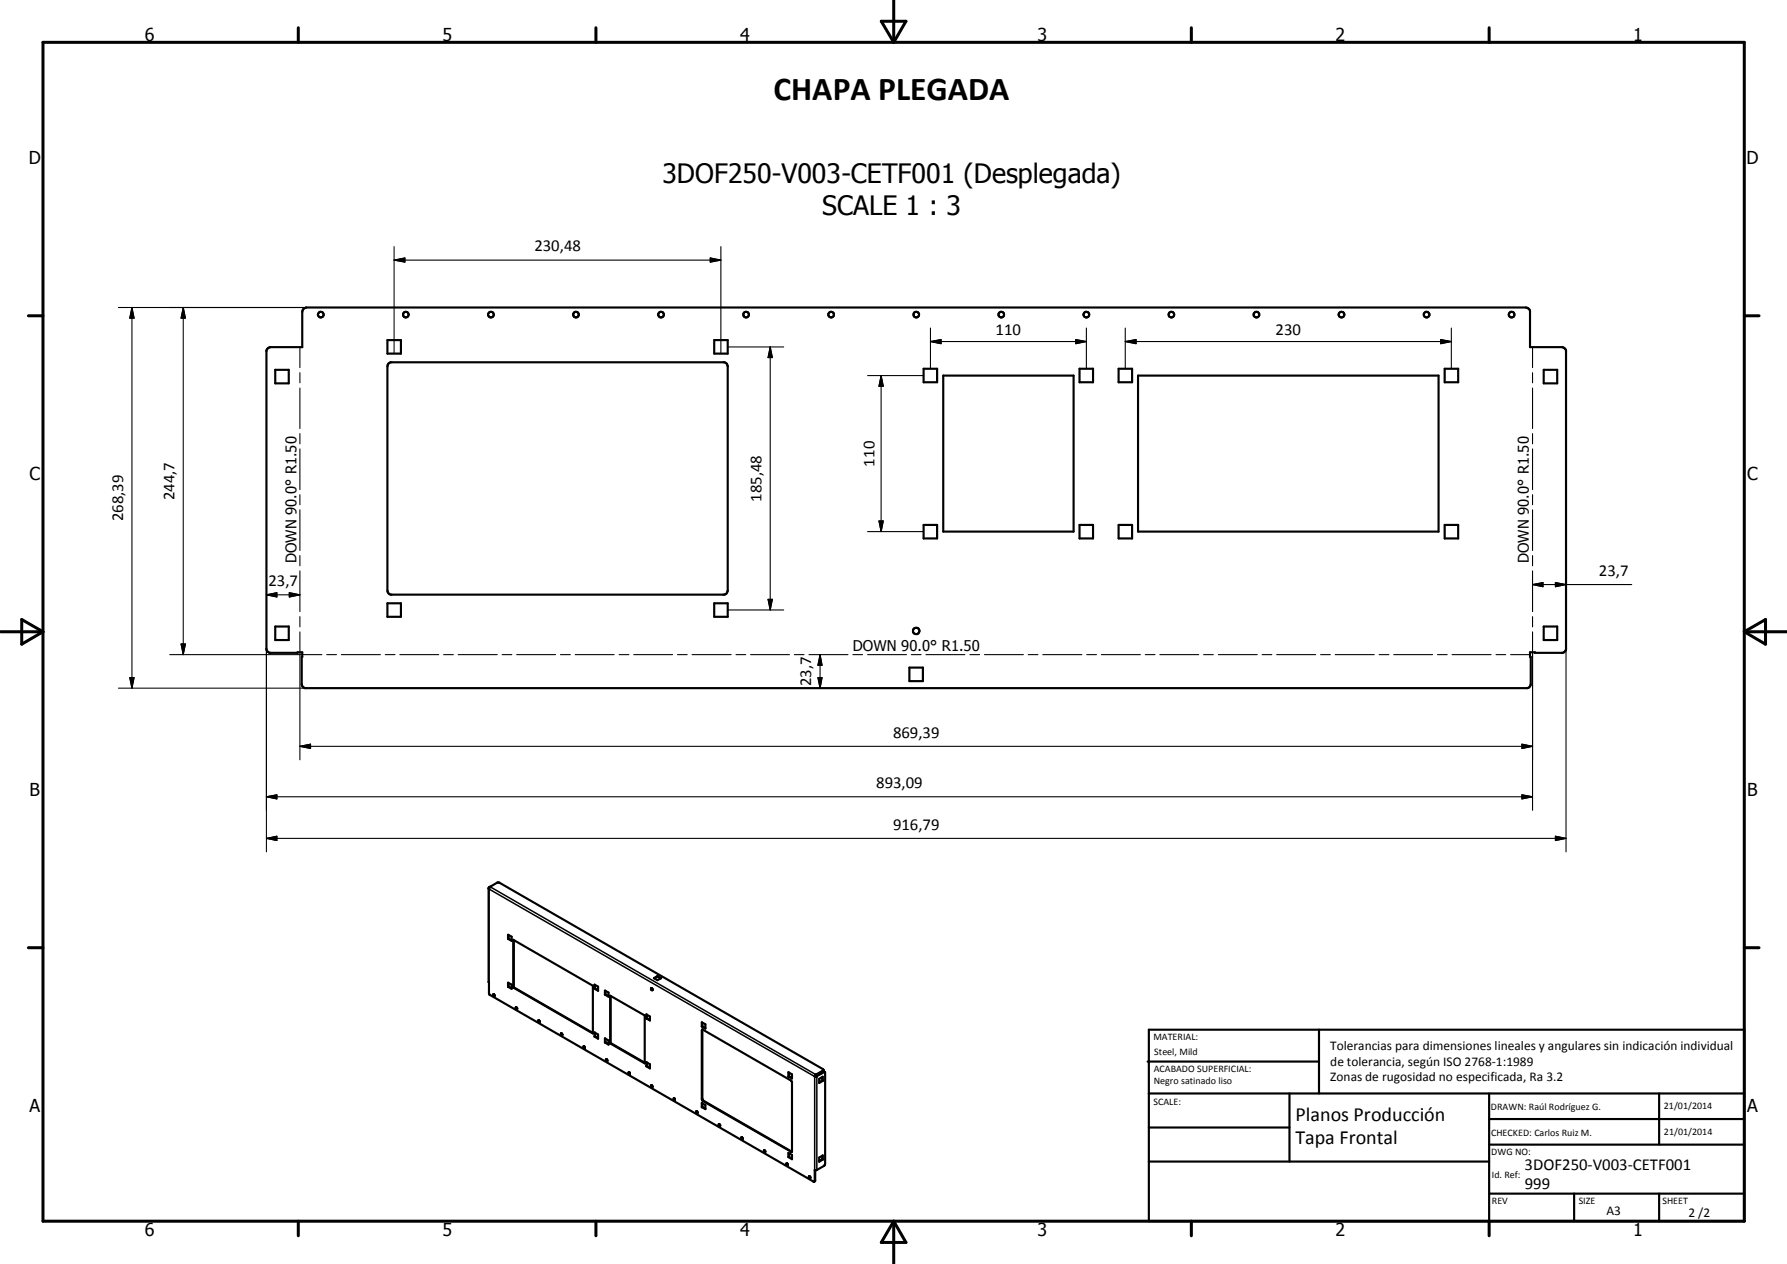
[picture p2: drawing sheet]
<svg xmlns="http://www.w3.org/2000/svg" width="420mm" height="297mm" viewBox="0 0 420 297" stroke-linecap="round" stroke-linejoin="round" font-family="sans-serif">
<g fill="none" stroke="#000" stroke-width=".51">
<path d="M71.3 72.6l.8-.3h286.9l.5 .3 .2 .5v8.5h7.5l.8 .4 .2 .4v70.3l-.2 .3-.6 .4-7.7-.1v1.1h.2v6.3a1.03 1.03 0 0 1-.8 1h-287.4l-.4-.2-.4-.5 .2-7.7-7.7 .1-.5-.4-.3-.3v-70.3l.3-.4 .7-.4h7.5v-8.3zM91.1 79.9h3.2v3.2h-3.2zM167.9 79.9h3.2v3.2h-3.2zM64.7 86.9h3.2v3.2h-3.2zM91.3 85.5l.6-.4 78.6 .1a.87 .87 0 0 1 .6 .9v52.7l-.4 .8-.4 .1h-78.4l-.6-.3-.2-.6v-52.7zM217.2 86.7h3.1v3.1h-3.1zM221.8 88.3h30.6v36.6h-30.6zM253.8 86.7h3.2v3.1h-3.2zM263 86.7h3.2v3.1h-3.2zM267.6 88.3h70.6v36.6h-70.6zM339.7 86.7h3.1v3.1h-3.1zM363 86.9h3.1v3.2h-3.1z"/>
<path d="M217.2 123.4h3.1v3.1h-3.1zM253.8 123.4h3.2v3.1h-3.2zM263 123.4h3.2v3.1h-3.2zM339.7 123.4h3.1v3.1h-3.1zM64.7 147.2h3.2v3.2h-3.2zM91.1 141.8h3.2v3.1h-3.2zM167.9 141.8h3.2v3.1h-3.2zM213.8 156.9h3.2v3.2h-3.2zM363 147.2h3.1v3.2h-3.1zM115 208.6l-.1 22.2 .1 2.6 .1 .4 76.4 43.9M115 208.5v.1M115 208.5l.1 .1"/>
<path d="M115 208.6h.1M115.1 208.6l-.1 .3-.1-.1M115.2 208.4l1.7-1h.5l76.2 44M115.2 208.4l-.2 .1M115.2 208.4l-.1 .2M115.2 208.4h.1M119.5 219.7l.8 .4v1l-.8-.5zM119.6 219.8v.8M116 233.7l.3 .1v.3l-.3-.1zM116.1 233.6l.2 .4M119.5 230.9l.8 .5v1l-.8-.5zM119.6 231.8l-.1 .1"/>
<path d="M119.6 231v.8M119.6 231.8l.7 .4M119.6 220.6h-.1M119.6 220.6l.7 .4M120.7 220.9l18.7 10.7v11.3l-18.7-10.8zM120.8 232l-.1 .1M120.8 220.9v11.1M120.8 232l18.6 10.7M121.3 236.7l.3 .2v.3l-.3-.2zM121.4 236.7l.2 .4M126.7 239.8l-.1 .2 .2 .2 .1-.1M126.7 239.8l.2 .3"/>
<path d="M139.8 231.4l.8 .5v.9l-.8-.5zM139.9 232.3h-.1M139.9 231.4v.9M139.9 232.3l.7 .4M142.2 232.8l.9 .5v.9l-.9-.5zM142.4 233.7h-.2M142.4 232.8v.9M142.4 233.7l.7 .4M143.5 234l8.1 4.6v11.3l-8.1-4.7zM143.6 234.1v11M152 238.4l.8 .5v.9l-.8-.4zM152.1 238.4v.9"/>
<path d="M152.1 239.3l-.1 .1M152.1 239.3l.7 .4M153.2 232.2l.2 .5M153.2 232.2l-.1 .4 .3 .1M153.7 229.9l.9-.5 .8 .5-.8 .4zM154.6 229.5l-.7 .4M154.6 229.4v.1M154.6 229.5l.7 .4M131.9 242.8v.2l.2 .2M131.9 242.8l.3 .4M132 242.8l.2 .4M132.1 243.2h.1"/>
<path d="M132.2 243.2h.1M137.2 245.9l.3 .1v.3l-.3-.1zM137.3 245.9l.2 .4M139.8 242.6l.8 .5v1l-.8-.5zM139.9 242.7v.8M139.9 243.5l-.1 .1M139.9 243.5l.7 .4M142.2 244l.9 .5v1l-.9-.5zM142.4 244.1v.8M142.4 244.9l-.2 .1M142.4 244.9l.7 .4M142.5 249h.2l.1 .3h-.3z"/>
<path d="M142.6 248.9l.2 .4M143.6 245.1l-.1 .1M143.6 245.1l8 4.6M147.9 252l.2 .3M147.9 252l-.1 .2 .3 .1M152 249.6l.8 .5v1l-.8-.5zM152.1 250.5l-.1 .1M152.1 249.7v.8M152.1 250.5l.7 .4M153.1 255.1l.1-.1 .2 .4h-.2zM153.2 255l.2 .4M158.4 258.1l.3 .1v.3l-.3-.1z"/>
<path d="M158.5 258.1l.2 .3M165 240.2l.9 .5v1l-.9-.5zM165 259.2l.9 .5v.9l-.9-.4zM165.1 242v16.6l20.9 12.1 .2-.1M165.1 242l20.9 12 .2 .3v16.3M165.1 242l.1 16.5 21 12.1M165.1 240.3v.9M165.1 259.3v.8M165.1 241.2l.8 .4M165.1 241.2h-.1M185.4 252l.8 .5v.9l-.8-.4zM185.5 252.1v.8"/>
<path d="M185.5 252.9l.7 .4M185.5 252.9l-.1 .1M191.5 253h.6M191.7 252.9h.2M191.7 252.9l-.2 .1M191.8 252.6v.1M191.8 252.5l-.3 .5M191.8 252.5h.1M191.8 252.5v.1M191.8 252.6l-.1 .3M191.8 252.5v.2M191.9 252.9h.1"/>
<path d="M191.9 252.9l.2 .1M191.9 252.9h.2M192.1 252.9v.1M192.6 253.5l.9-.5v1l-.9 .5zM193.3 253.1v.8M193.3 253.9l.2 .1M193.3 253.9l-.7 .4M193.6 251.4l-.1 .3-1.7 1M193.6 251.4l-1.8 1.1M193.9 251.9l.1 21.6-.3 .5-1.6 1h-.6v2.7M193.9 251.9l-1.8 1M193.9 251.9h-.3l-1.7 1"/>
<path d="M269.8 249.5h40.3M270.1 242h140v45h-140zM270.1 257h140M303.2 257v16M310.1 242v15M350.1 257v30M390.1 257v12M163.7 261.2l.3 .1v.3l-.2-.1zM163.8 261.2l.2 .3M165.1 260.1l.8 .4M165.1 260.1l-.1 .1M169 264.2l.3 .1v.3l-.2-.1z"/>
<path d="M169.1 264.2l.2 .3M174.3 267.3l.4 .2-.2 .2zM174.4 267.3l.3 .3M179.7 270.3v.3l.2 .1M179.7 270.3l.2 .4M184.9 273.4l.3 .1v.3zM185 273.3l.2 .4M185.4 270.9l.8 .5v1l-.8-.5zM185.5 271v.9M185.5 271.9l.7 .3M185.5 271.9h-.1M190.2 276.4l.3 .2v.3l-.3-.3z"/>
<path d="M190.3 276.4l.2 .4M191.7 275v2.5l-.2 .2M192.6 272l.9-.5v1l-.9 .5zM193.3 271.6v.8M193.3 272.4l.2 .1M193.3 272.4l-.7 .4M270.1 265h33.1M270.1 273h80M350.1 269h60M350.1 263h60M350.1 280.5h60M370.1 280.5v6.5"/>
<path d="M390.1 280.5v6.5"/>
<circle cx="75.4" cy="74" r=".66"/>
<circle cx="95.4" cy="73.9" r=".67"/>
<circle cx="115.4" cy="73.9" r=".68"/>
<circle cx="135.4" cy="73.9" r=".66"/>
<circle cx="155.4" cy="73.9" r=".68"/>
<circle cx="175.4" cy="73.9" r=".67"/>
<circle cx="195.4" cy="73.9" r=".66"/>
<circle cx="215.4" cy="73.9" r=".67"/>
<circle cx="235.4" cy="73.9" r=".66"/>
<circle cx="255.4" cy="73.9" r=".68"/>
<circle cx="275.4" cy="73.9" r=".67"/>
<circle cx="295.4" cy="73.9" r=".67"/>
<circle cx="315.4" cy="73.9" r=".67"/>
<circle cx="335.4" cy="73.9" r=".67"/>
<circle cx="355.4" cy="73.9" r=".67"/>
<circle cx="215.4" cy="148.3" r=".77"/>
</g>
<g fill="none" stroke="#000" stroke-width=".25">
<path d="M92.7 58v25.1M169.5 58v25.1M27.8 72.3h44.3M31 72.3l.5 2.5h-1zM31 72.3v89.4M43.1 72.3l.5 2.5h-1zM43.1 72.3v81.5M92.7 61.1l2.5-.5v1zM92.7 61.1h76.8M167 60.6l2.5 .5-2.5 .5zM218.8 77.1v9.6M252.9 79.8l2.5 .5-2.5 .5z"/>
<path d="M255.4 77.1v9.6M264.6 77.1v9.6M338.7 79.8l2.5 .5-2.5 .5zM341.2 77.1v9.6M70.5 81.6v4.8M70.5 87.6v2.4M70.5 91.2v9.5M171.1 81.5h13.2M181.1 81.5l.5 2.5h-1zM181.1 81.5v61.8M204 88.3h13.2M207.2 88.3l.5 2.5h-1z"/>
<path d="M207.2 88.3v36.6M218.8 80.3l2.5-.5v1zM218.8 80.3h36.6M264.6 80.3l2.5-.5v1zM264.6 80.3h76.6M360.3 81.6v4.8M360.3 87.6v2.4M360.3 91.2v9.5M70.5 101.9v2.4M70.5 105.5v9.6M70.5 116.2v2.4M70.5 119.8v9.6"/>
<path d="M360.3 101.9v2.4M360.3 105.5v9.6M360.3 116.2v2.4M360.3 119.8v9.6M62.6 139.8l2.5-.5v1zM62.6 139.8h7.9M68 139.3l2.5 .5-2.5 .5zM70.5 130.6v2.4M70.5 134.2v9.5M204 124.9h13.2M206.7 122.4h1l-.5 2.5zM360.3 137.4l2.5-.5v1z"/>
<path d="M360.3 130.6v2.4M360.3 134.2v9.5M360.3 137.4h23.4M365.7 136.9l2.5 .5-2.5 .5zM30.5 159.3h1l-.5 2.4zM39.9 153.8h35.8M42.6 151.3h1l-.5 2.5zM62.6 152.4v47.8M70.5 144.9v2.4M70.5 148.5v30.1M76.8 153.8h2.3M80.3 153.8h9.1"/>
<path d="M90.6 153.8h2.3M94 153.8h9.2M104.3 153.8h2.3M107.7 153.8h9.2M118.1 153.8h2.2M121.5 153.8h9.1M131.8 153.8h2.3M135.2 153.8h9.2M145.6 153.8h2.3M149 153.8h9.1M159.3 153.8h2.3M162.7 153.8h9.2"/>
<path d="M171.1 143.3h13.2M173 153.8h2.3M176.5 153.8h9.1M180.6 140.8h1l-.5 2.5zM186.8 153.8h2.2M190.2 153.8h9.2M192.3 159.3h1l-.5 2.4zM192.8 153.8l.5 2.5h-1zM192.8 153.8v7.9M200.5 153.8h2.3M204 153.8h9.1M214.3 153.8h2.3"/>
<path d="M217.7 153.8h9.2M228 153.8h2.3M231.5 153.8h9.1M241.8 153.8h2.2M245.2 153.8h9.2M255.5 153.8h2.3M258.9 153.8h9.2M269.3 153.8h2.3M272.7 153.8h9.1M283 153.8h2.3M286.5 153.8h9.1M296.7 153.8h2.3"/>
<path d="M300.2 153.8h9.2M310.5 153.8h2.3M313.9 153.8h9.2M324.3 153.8h2.2M327.7 153.8h9.1M338 153.8h2.3M341.4 153.8h9.2M351.7 153.8h2.3M355.2 153.8h4.5M360.3 144.9v2.4M360.3 148.5v41.9M368.2 152.4v47.8"/>
<path d="M27.8 161.7h44.2M70.5 175.4l2.5-.5v1zM70.5 175.4h289.8M357.8 174.9l2.5 .5-2.5 .5zM62.6 197l2.5-.5v1zM62.6 187.2l2.5-.4v.9zM62.6 197h305.6M62.6 187.2h297.7M357.8 186.8l2.5 .4-2.5 .5zM365.7 196.5l2.5 .5-2.5 .5z"/>
</g>
<path d="M115.3 208.4l76.5 44.1M115 230.9v-22l76.5 44.1v22M165.1 258.2l-.1 .1M165.1 242.1h-.1M165.4 258.7h-.1M192.1 253v22M193.5 251.6v.1M193.6 251.9l.1 .1M186.1 270.6h-.1M191.7 277.5h-.2" fill="none" stroke="#000" stroke-width=".35"/>
<g fill="none" stroke="#000" stroke-width=".71">
<path d="M10.1 9.9h400v277.1h-400zM70.1 6.5v3.4M140.1 6.5v3.4M207.2 5h5.8l-2.9 4.9zM210.1 0v9.9M280.1 6.5v3.4M350.1 6.5v3.4M6.7 74.2h3.4M410.1 74.2h3.5M.1 148.5h10M5.1 145.6l5 2.9-5 2.9zM410.1 148.5h10"/>
<path d="M410.1 148.5l5-2.9v5.8zM6.7 222.7h3.4M410.1 222.7h3.5M70.1 287v3.4M140.1 287v3.4M210.1 287v10M210.1 287l2.9 5h-5.8zM280.1 287v3.4M350.1 287v3.4"/>
</g>
<g fill="#000">
<path d="M31 72.3l.5 2.5h-1zM43.1 72.3l.5 2.5h-1zM92.7 61.1l2.5-.5v1zM167 60.6l2.5 .5-2.5 .5zM218.8 80.3l2.5-.5v1zM264.6 80.3l2.5-.5v1zM181.1 81.5l.5 2.5h-1zM207.2 88.3l.5 2.5h-1zM252.9 79.8l2.5 .5-2.5 .5zM338.7 79.8l2.5 .5-2.5 .5zM62.6 139.8l2.5-.5v1zM206.7 122.4h1l-.5 2.5z"/>
<path d="M360.3 137.4l2.5-.5v1zM365.7 136.9l2.5 .5-2.5 .5zM30.5 159.3h1l-.5 2.4zM42.6 151.3h1l-.5 2.5zM68 139.3l2.5 .5-2.5 .5zM180.6 140.8h1l-.5 2.5zM192.3 159.3h1l-.5 2.4zM192.8 153.8l.5 2.5h-1zM70.5 175.4l2.5-.5v1zM357.8 174.9l2.5 .5-2.5 .5zM62.6 197l2.5-.5v1zM62.6 187.2l2.5-.4v.9z"/>
<path d="M357.8 186.8l2.5 .4-2.5 .5zM365.7 196.5l2.5 .5-2.5 .5z"/>
</g>
<text font-size="7.9" x="181.9" y="23.5">CHAPA PLEGADA</text>
<g font-size="6.3">
<text x="155.7" y="43.1">3DOF250-V003-CETF001 (Desplegada)</text>
<text x="193.3" y="50.6">SCALE 1 : 3</text>
</g>
<g font-size="4.7">
<text x="304.6" y="263.5">Planos Producción</text>
<text x="304.6" y="268.9">Tapa Frontal</text>
</g>
<g font-size="4.2">
<text x="34" y="9.6">6</text>
<text x="104" y="9.6">5</text>
<text x="174" y="9.6">4</text>
<text x="244" y="9.6">3</text>
<text x="314" y="9.6">2</text>
<text x="384" y="9.6">1</text>
<text x="6.8" y="38.7">D</text>
<text x="410.6" y="38.7">D</text>
<text x="7" y="112.9">C</text>
<text x="410.8" y="112.9">C</text>
<text x="7" y="187.1">B</text>
<text x="410.8" y="187.1">B</text>
<text x="7" y="261.4">A</text>
<text x="410.8" y="261.4">A</text>
<text x="34" y="290.4">6</text>
<text x="104" y="290.4">5</text>
<text x="174" y="290.4">4</text>
<text x="244" y="290.4">3</text>
<text x="314" y="290.4">2</text>
<text x="384" y="290.4">1</text>
</g>
<g font-size="3.9">
<text x="125.6" y="59.1">230,48</text>
<text x="234.1" y="78.7">110</text>
<text x="299.9" y="78.7">230</text>
<text x="205.6" y="109.6" transform="rotate(-90 205.6 109.6)">110</text>
<text x="41" y="117.6" transform="rotate(-90 41 117.6)">244,7</text>
<text x="179" y="117.9" transform="rotate(-90 179 117.9)">185,48</text>
<text x="28.9" y="122.5" transform="rotate(-90 28.9 122.5)">268,39</text>
<text x="63.1" y="137.8">23,7</text>
<text x="375.9" y="135.3">23,7</text>
<text x="190.7" y="161.3" transform="rotate(-90 190.7 161.3)">23,7</text>
<text x="210" y="173.3">869,39</text>
<text x="206" y="185.2">893,09</text>
<text x="210" y="194.9">916,79</text>
<text x="358.5" y="275">3DOF250-V003-CETF001</text>
<text x="358.5" y="279.4">999</text>
</g>
<g font-size="3.5">
<text x="69.7" y="132.4" transform="rotate(-90 69.7 132.4)">DOWN 90.0° R1.50</text>
<text x="359.5" y="132.4" transform="rotate(-90 359.5 132.4)">DOWN 90.0° R1.50</text>
<text x="200.5" y="153">DOWN 90.0° R1.50</text>
</g>
<g font-size="3.1">
<text x="312.7" y="246.8">Tolerancias para dimensiones lineales y angulares sin indicación individual</text>
<text x="312.7" y="250.4">de tolerancia, según ISO 2768-1:1989</text>
<text x="312.7" y="254">Zonas de rugosidad no especificada, Ra 3.2</text>
<text x="377.7" y="285.6">A3</text>
<text x="397" y="285.9">2 /2</text>
</g>
<g font-size="2.4">
<text x="271.2" y="244.4">MATERIAL:</text>
<text x="271.3" y="252">ACABADO SUPERFICIAL:</text>
<text x="271.4" y="247.9">Steel, Mild</text>
<text x="271.3" y="254.6">Negro satinado liso</text>
<text x="271.2" y="259.7">SCALE:</text>
<text x="350.6" y="260.8">DRAWN: Raúl Rodríguez G.</text>
<text x="391.2" y="260.6">21/01/2014</text>
<text x="350.6" y="267">CHECKED: Carlos Ruiz M.</text>
<text x="391.2" y="266.7">21/01/2014</text>
<text x="350.6" y="271.4">DWG NO:</text>
<text x="350.8" y="276.9">Id. Ref:</text>
<text x="350.8" y="282.8">REV</text>
<text x="371.2" y="282.9">SIZE</text>
<text x="390.9" y="282.9">SHEET</text>
</g>
</svg>
